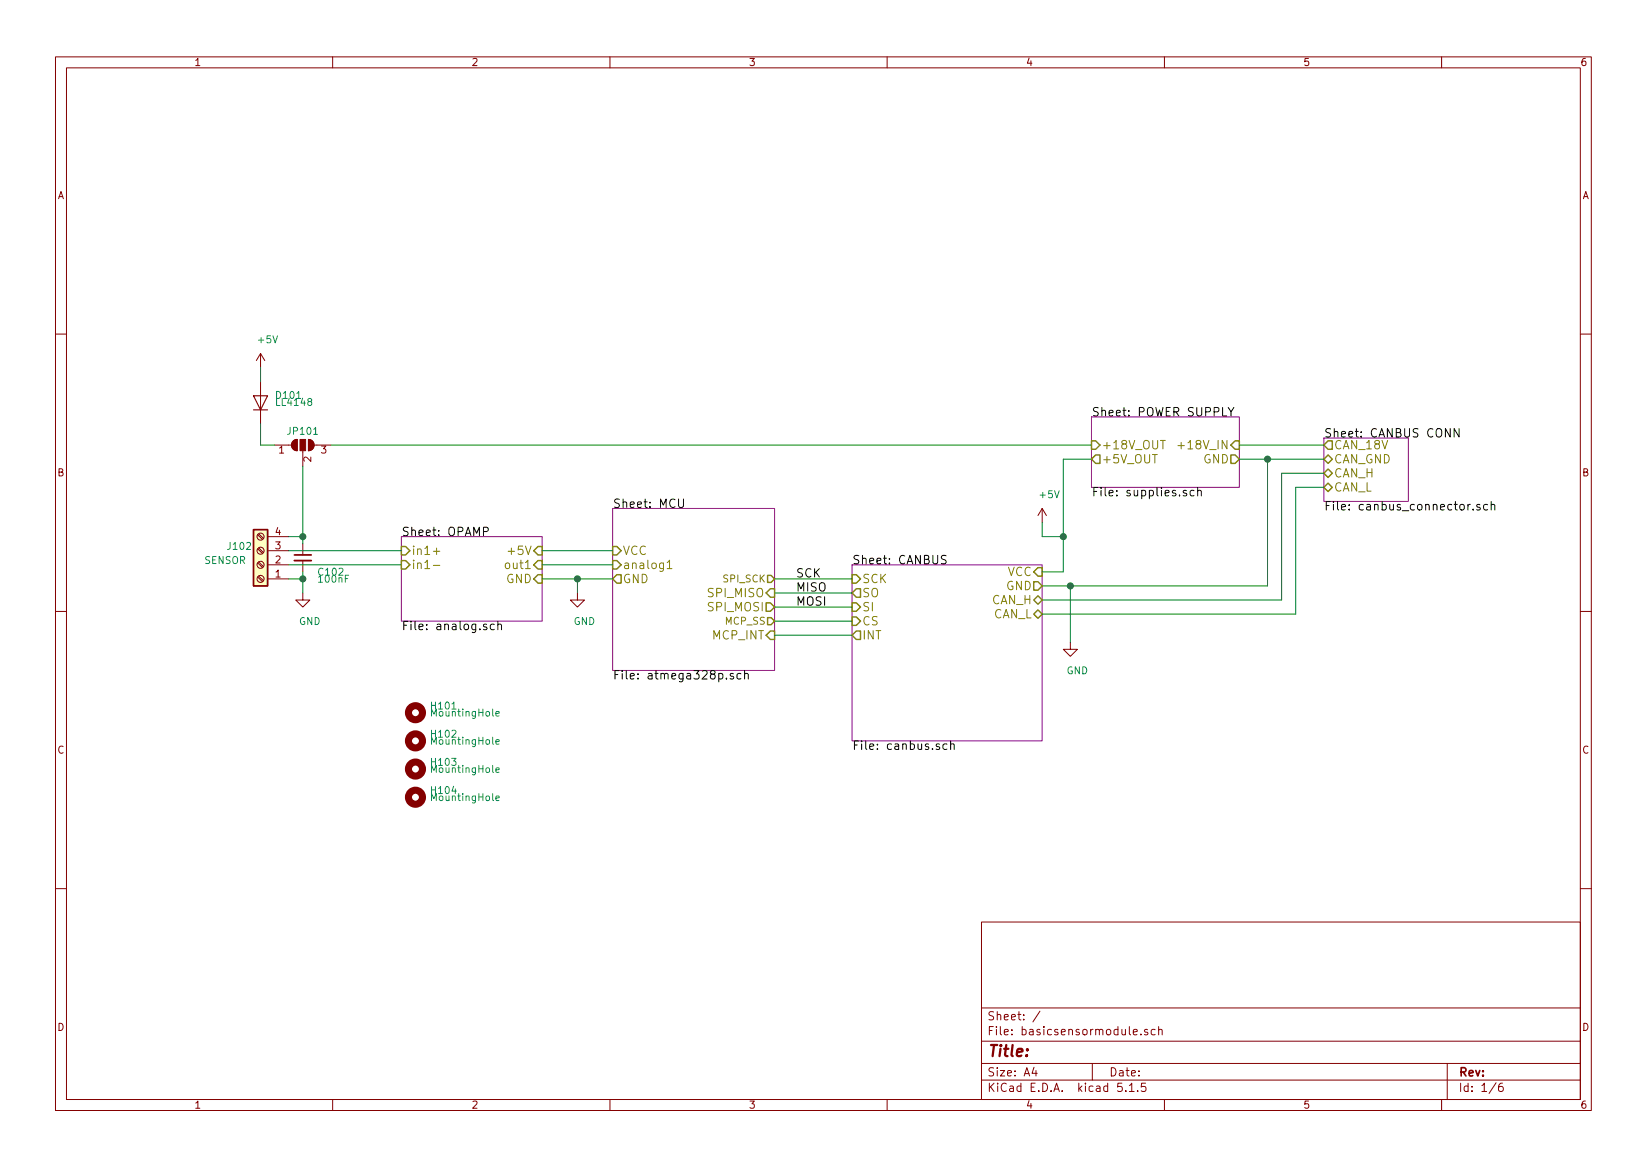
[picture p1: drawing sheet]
EESchema Schematic File Version 4
EELAYER 26 0
EELAYER END
$Descr A4 11693 8268
encoding utf-8
Sheet 1 6
Title ""
Date ""
Rev ""
Comp ""
Comment1 ""
Comment2 ""
Comment3 ""
Comment4 ""
$EndDescr
$Sheet
S 6050 4000 1350 1250
U 5AABFC1B
F0 "CANBUS" 60
F1 "canbus.sch" 60
F2 "SI" I L 6050 4300 60 
F3 "SO" O L 6050 4200 60 
F4 "CS" I L 6050 4400 60 
F5 "SCK" I L 6050 4100 60 
F6 "INT" O L 6050 4500 60 
F7 "GND" O R 7400 4150 60 
F8 "VCC" I R 7400 4050 60 
F9 "CAN_H" B R 7400 4250 60 
F10 "CAN_L" B R 7400 4350 60 
$EndSheet
$Sheet
S 2850 3800 1000 600 
U 5AAC947C
F0 "OPAMP" 60
F1 "analog.sch" 60
F2 "+5V" I R 3850 3900 60 
F3 "GND" I R 3850 4100 60 
F4 "out1" I R 3850 4000 60 
F5 "in1-" I L 2850 4000 60 
F6 "in1+" I L 2850 3900 60 
$EndSheet
$Sheet
S 4350 3600 1150 1150
U 5AACA401
F0 "MCU" 60
F1 "atmega328p.sch" 60
F2 "SPI_MISO" I R 5500 4200 60 
F3 "SPI_MOSI" O R 5500 4300 60 
F4 "MCP_INT" I R 5500 4500 60 
F5 "VCC" I L 4350 3900 60 
F6 "GND" O L 4350 4100 60 
F7 "analog1" I L 4350 4000 60 
F8 "SPI_SCK" O R 5500 4100 50 
F9 "MCP_SS" O R 5500 4400 50 
$EndSheet
$Sheet
S 7750 2950 1050 500 
U 5AACFFEF
F0 "POWER SUPPLY" 60
F1 "supplies.sch" 60
F2 "GND" O R 8800 3250 60 
F3 "+5V_OUT" O L 7750 3250 60 
F4 "+18V_IN" I R 8800 3150 60 
F5 "+18V_OUT" I L 7750 3150 60 
$EndSheet
$Sheet
S 9400 3100 600  450 
U 5AAD16DD
F0 "CANBUS CONN" 60
F1 "canbus_connector.sch" 60
F2 "CAN_H" B L 9400 3350 60 
F3 "CAN_L" B L 9400 3450 60 
F4 "CAN_18V" O L 9400 3150 60 
F5 "CAN_GND" B L 9400 3250 60 
$EndSheet
Wire Wire Line
	6050 4500 5500 4500
Wire Wire Line
	6050 4400 5500 4400
Wire Wire Line
	6050 4200 5500 4200
Wire Wire Line
	6050 4100 5500 4100
Wire Wire Line
	5500 4300 6050 4300
Text Label 5650 4300 0    60   ~ 0
MOSI
Text Label 5650 4200 0    60   ~ 0
MISO
Text Label 5650 4100 0    60   ~ 0
SCK
Wire Wire Line
	3850 4000 4350 4000
Wire Wire Line
	3850 3900 4350 3900
Wire Wire Line
	3850 4100 4100 4100
Wire Wire Line
	9400 3150 8800 3150
Wire Wire Line
	8800 3250 9000 3250
Wire Wire Line
	9400 3350 9100 3350
Wire Wire Line
	9100 3350 9100 4250
Wire Wire Line
	9100 4250 7400 4250
Wire Wire Line
	7400 4350 9200 4350
Wire Wire Line
	9200 4350 9200 3450
Wire Wire Line
	9200 3450 9400 3450
Wire Wire Line
	9000 3250 9000 4150
Wire Wire Line
	9000 4150 7600 4150
Connection ~ 9000 3250
Wire Wire Line
	7750 3250 7550 3250
Wire Wire Line
	7550 3250 7550 3800
Wire Wire Line
	7550 4050 7400 4050
$Comp
L Connector:Screw_Terminal_01x04 J102
U 1 1
P 1850 4000
F 0 "J102" H 2000 3900 50  0000 C TNN
F 1 "SENSOR" H 2100 4000 50  0000 C TNN
F 2 "TerminalBlock:TerminalBlock_bornier-4_P5.08mm" H 1850 3775 50  0001 C CNN
F 3 "" H 1825 4000 50  0001 C CNN
	1    1850 4000
	-1   0    0    1   
$EndComp
$Comp
L Jumper:SolderJumper_3_Open JP101
U 1 1
P 2150 3150
F 0 "JP101" H 2150 3250 50  0000 C CNN
F 1 "jmp" H 2450 3250 50  0001 C CNN
F 2 "Jumper:SolderJumper-3_P1.3mm_Open_RoundedPad1.0x1.5mm" H 2150 3150 50  0001 C CNN
F 3 "~" H 2150 3150 50  0001 C CNN
	1    2150 3150
	1    0    0    -1  
$EndComp
Wire Wire Line
	2050 3900 2850 3900
Wire Wire Line
	2850 4000 2050 4000
Wire Wire Line
	2050 3800 2150 3800
Wire Wire Line
	2150 3800 2150 3300
Wire Wire Line
	2050 4100 2150 4100
Wire Wire Line
	2150 4100 2150 4200
Wire Wire Line
	7600 4150 7600 4550
Connection ~ 7600 4150
Wire Wire Line
	7600 4150 7400 4150
Wire Wire Line
	4100 4200 4100 4100
Connection ~ 4100 4100
Wire Wire Line
	4100 4100 4350 4100
Wire Wire Line
	7400 3700 7400 3800
Wire Wire Line
	7400 3800 7550 3800
Connection ~ 7550 3800
Wire Wire Line
	7550 3800 7550 4050
Wire Wire Line
	1850 3150 1950 3150
$Comp
L Diode:LL4148 D101
U 1 1
P 1850 2850
F 0 "D101" V 1900 2750 50  0000 R CNN
F 1 "LL4148" V 1850 2750 50  0000 R CNN
F 2 "Diode_SMD:D_MiniMELF_Handsoldering" H 1850 2675 50  0001 C CNN
F 3 "http://www.vishay.com/docs/85557/ll4148.pdf" H 1850 2850 50  0001 C CNN
	1    1850 2850
	0    -1   -1   0   
$EndComp
Wire Wire Line
	1850 2600 1850 2700
Wire Wire Line
	1850 3000 1850 3150
Wire Wire Line
	2150 3850 2150 3800
Connection ~ 2150 3800
$Comp
L Device:C_Small C102
U 1 1
P 2150 3950
F 0 "C102" H 2250 3850 50  0000 L CNN
F 1 "100nF" H 2250 3800 50  0000 L CNN
F 2 "Capacitor_SMD:C_0805_2012Metric_Pad1.15x1.40mm_HandSolder" H 2150 3950 50  0001 C CNN
F 3 "~" H 2150 3950 50  0001 C CNN
	1    2150 3950
	1    0    0    -1  
$EndComp
Wire Wire Line
	2150 4050 2150 4100
Connection ~ 2150 4100
Wire Wire Line
	2350 3150 7750 3150
$Comp
L Mechanical:MountingHole H104
U 1 1
P 2950 5650
F 0 "H104" H 3050 5700 50  0000 L CNN
F 1 "MountingHole" H 3050 5650 50  0000 L CNN
F 2 "MountingHole:MountingHole_3.2mm_M3" H 2950 5650 50  0001 C CNN
F 3 "~" H 2950 5650 50  0001 C CNN
	1    2950 5650
	1    0    0    -1  
$EndComp
$Comp
L Mechanical:MountingHole H103
U 1 1
P 2950 5450
F 0 "H103" H 3050 5500 50  0000 L CNN
F 1 "MountingHole" H 3050 5450 50  0000 L CNN
F 2 "MountingHole:MountingHole_3.2mm_M3" H 2950 5450 50  0001 C CNN
F 3 "~" H 2950 5450 50  0001 C CNN
	1    2950 5450
	1    0    0    -1  
$EndComp
$Comp
L Mechanical:MountingHole H102
U 1 1
P 2950 5250
F 0 "H102" H 3050 5300 50  0000 L CNN
F 1 "MountingHole" H 3050 5250 50  0000 L CNN
F 2 "MountingHole:MountingHole_3.2mm_M3" H 2950 5250 50  0001 C CNN
F 3 "~" H 2950 5250 50  0001 C CNN
	1    2950 5250
	1    0    0    -1  
$EndComp
$Comp
L Mechanical:MountingHole H101
U 1 1
P 2950 5050
F 0 "H101" H 3050 5100 50  0000 L CNN
F 1 "MountingHole" H 3050 5050 50  0000 L CNN
F 2 "MountingHole:MountingHole_3.2mm_M3" H 2950 5050 50  0001 C CNN
F 3 "~" H 2950 5050 50  0001 C CNN
	1    2950 5050
	1    0    0    -1  
$EndComp
Wire Wire Line
	9000 3250 9400 3250
$Comp
L power:GND #PWR?
U 1 1
P 2150 4200
F 0 "#PWR?" H 2150 3950 50  0001 C CNN
F 1 "GND" H 2200 4000 50  0000 C CNN
F 2 "" H 2150 4200 50  0001 C CNN
F 3 "" H 2150 4200 50  0001 C CNN
	1    2150 4200
	1    0    0    -1  
$EndComp
$Comp
L power:GND #PWR?
U 1 1
P 4100 4200
F 0 "#PWR?" H 4100 3950 50  0001 C CNN
F 1 "GND" H 4150 4000 50  0000 C CNN
F 2 "" H 4100 4200 50  0001 C CNN
F 3 "" H 4100 4200 50  0001 C CNN
	1    4100 4200
	1    0    0    -1  
$EndComp
$Comp
L power:GND #PWR?
U 1 1
P 7600 4550
F 0 "#PWR?" H 7600 4300 50  0001 C CNN
F 1 "GND" H 7650 4350 50  0000 C CNN
F 2 "" H 7600 4550 50  0001 C CNN
F 3 "" H 7600 4550 50  0001 C CNN
	1    7600 4550
	1    0    0    -1  
$EndComp
$Comp
L power:+5V #PWR?
U 1 1
P 1850 2600
F 0 "#PWR?" H 1850 2450 50  0001 C CNN
F 1 "+5V" H 1900 2800 50  0000 C CNN
F 2 "" H 1850 2600 50  0001 C CNN
F 3 "" H 1850 2600 50  0001 C CNN
	1    1850 2600
	1    0    0    -1  
$EndComp
$Comp
L power:+5V #PWR?
U 1 1
P 7400 3700
F 0 "#PWR?" H 7400 3550 50  0001 C CNN
F 1 "+5V" H 7450 3900 50  0000 C CNN
F 2 "" H 7400 3700 50  0001 C CNN
F 3 "" H 7400 3700 50  0001 C CNN
	1    7400 3700
	1    0    0    -1  
$EndComp
$EndSCHEMATC
